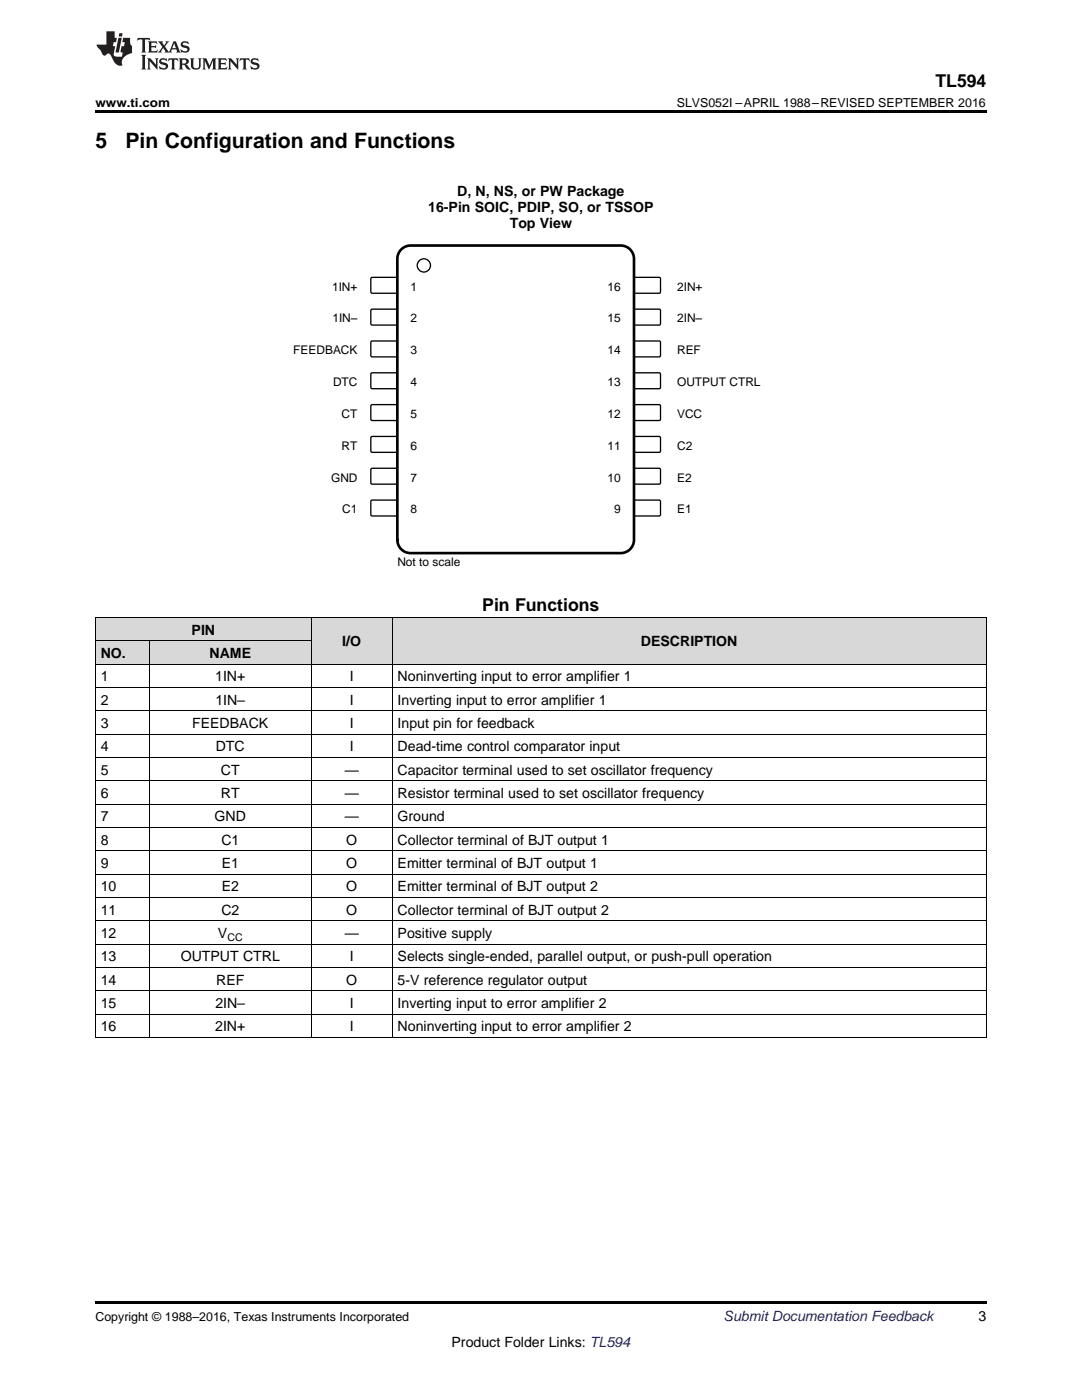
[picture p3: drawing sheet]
<svg xmlns="http://www.w3.org/2000/svg" width="216mm" height="279mm" viewBox="0 0 216 279" stroke-linecap="round" stroke-linejoin="round" font-family="sans-serif">
<g fill="#d8d8d8">
<path d="M62.1 123.3h16.2v9.3h-16.2z"/>
<path d="M78.3 123.3h118.5v9.3h-118.5z"/>
<path d="M19 128h10.8v4.6h-10.8z"/>
<path d="M29.8 128h32.3v4.6h-32.3z"/>
<path d="M19 123.3h10.8v4.7h-10.8z"/>
<path d="M29.8 123.3h32.3v4.7h-32.3z"/>
</g>
<path d="M19 207.1h.2zM62 207.1h.1zM78.2 207.1h.1zM196.7 207.1h.1zM19 259.7h177.8v.5h-177.8z" fill="#000"/>
<g fill="none" stroke="#000" stroke-width=".2">
<path d="M19 137.2h177.8M19 132.6h177.8M19 127.9h43.1M19 123.2h177.8M19.1 123.3v83.8M29.8 127.9v79.2M62.1 123.3v83.8M78.2 123.3v83.8M196.8 123.3v83.8M19 155.8h177.8M19 151.2h177.8M19 146.5h177.8"/>
<path d="M19 141.9h177.8M19 179.1h177.8M19 174.5h177.8M19 169.8h177.8M19 165.2h177.8M19 160.5h177.8M19 197.7h177.8M19 193.1h177.8M19 188.4h177.8M19 183.8h177.8M19 207.1h177.8M19 202.4h177.8"/>
</g>
<path d="M74.1 55.4h5.1l.1 .2v2.8l-.3 .1h-4.9l-.1-.2v-2.7z" fill-rule="evenodd" fill="#fff"/>
<path d="M74.1 55.4h5.1l.1 .2v2.8l-.3 .1h-4.9l-.1-.2v-2.7z" fill="none" stroke="#000" stroke-width=".26"/>
<path d="M126.6 55.4h5.1l.1 .2v2.8l-.3 .1h-4.9l-.1-.2v-2.7z" fill-rule="evenodd" fill="#fff"/>
<path d="M126.6 55.4h5.1l.1 .2v2.8l-.3 .1h-4.9l-.1-.2v-2.7z" fill="none" stroke="#000" stroke-width=".26"/>
<path d="M74.1 61.7h5.1l.1 .3v2.7l-.3 .2-4.9-.1-.1-.2v-2.6z" fill-rule="evenodd" fill="#fff"/>
<path d="M74.1 61.7h5.1l.1 .3v2.7l-.3 .2-4.9-.1-.1-.2v-2.6z" fill="none" stroke="#000" stroke-width=".26"/>
<path d="M126.6 61.7h5.1l.1 .3v2.7l-.3 .2-4.9-.1-.1-.2v-2.6z" fill-rule="evenodd" fill="#fff"/>
<path d="M126.6 61.7h5.1l.1 .3v2.7l-.3 .2-4.9-.1-.1-.2v-2.6z" fill="none" stroke="#000" stroke-width=".26"/>
<path d="M74.1 68.1h5.1l.1 .2v2.8l-.3 .1h-4.9l-.1-.2v-2.7z" fill-rule="evenodd" fill="#fff"/>
<path d="M74.1 68.1h5.1l.1 .2v2.8l-.3 .1h-4.9l-.1-.2v-2.7z" fill="none" stroke="#000" stroke-width=".26"/>
<path d="M126.6 68.1h5.1l.1 .2v2.8l-.3 .1h-4.9l-.1-.2v-2.7z" fill-rule="evenodd" fill="#fff"/>
<path d="M126.6 68.1h5.1l.1 .2v2.8l-.3 .1h-4.9l-.1-.2v-2.7z" fill="none" stroke="#000" stroke-width=".26"/>
<path d="M74.1 74.4h5.1l.1 .3v2.7l-.3 .2-4.9-.1-.1-.2v-2.6z" fill-rule="evenodd" fill="#fff"/>
<path d="M74.1 74.4h5.1l.1 .3v2.7l-.3 .2-4.9-.1-.1-.2v-2.6z" fill="none" stroke="#000" stroke-width=".26"/>
<path d="M126.6 74.4h5.1l.1 .3v2.7l-.3 .2-4.9-.1-.1-.2v-2.6z" fill-rule="evenodd" fill="#fff"/>
<path d="M126.6 74.4h5.1l.1 .3v2.7l-.3 .2-4.9-.1-.1-.2v-2.6z" fill="none" stroke="#000" stroke-width=".26"/>
<path d="M74 80.9l.3-.1h4.9l.1 .2v2.8l-.3 .1h-4.9l-.1-.2z" fill-rule="evenodd" fill="#fff"/>
<path d="M74 80.9l.3-.1h4.9l.1 .2v2.8l-.3 .1h-4.9l-.1-.2z" fill="none" stroke="#000" stroke-width=".26"/>
<path d="M126.6 80.8h5.1l.1 .2v2.8l-.3 .1h-4.9l-.1-.2v-2.7z" fill-rule="evenodd" fill="#fff"/>
<path d="M126.6 80.8h5.1l.1 .2v2.8l-.3 .1h-4.9l-.1-.2v-2.7z" fill="none" stroke="#000" stroke-width=".26"/>
<path d="M74 87.2l.3-.1h4.9l.1 .3v2.7l-.3 .2-4.9-.1-.1-.2z" fill-rule="evenodd" fill="#fff"/>
<path d="M74 87.2l.3-.1h4.9l.1 .3v2.7l-.3 .2-4.9-.1-.1-.2z" fill="none" stroke="#000" stroke-width=".26"/>
<path d="M126.6 87.1h5.1l.1 .3v2.7l-.3 .2-4.9-.1-.1-.2v-2.6z" fill-rule="evenodd" fill="#fff"/>
<path d="M126.6 87.1h5.1l.1 .3v2.7l-.3 .2-4.9-.1-.1-.2v-2.6z" fill="none" stroke="#000" stroke-width=".26"/>
<path d="M74 93.6l.3-.1h4.9l.1 .2v2.8l-.3 .1h-4.9l-.1-.2z" fill-rule="evenodd" fill="#fff"/>
<path d="M74 93.6l.3-.1h4.9l.1 .2v2.8l-.3 .1h-4.9l-.1-.2z" fill="none" stroke="#000" stroke-width=".26"/>
<path d="M126.6 93.5h5.1l.1 .2v2.8l-.3 .1h-4.9l-.1-.2v-2.7z" fill-rule="evenodd" fill="#fff"/>
<path d="M126.6 93.5h5.1l.1 .2v2.8l-.3 .1h-4.9l-.1-.2v-2.7z" fill="none" stroke="#000" stroke-width=".26"/>
<path d="M74 99.9l.3-.1h4.9l.1 .3v2.7l-.3 .2-4.9-.1-.1-.2z" fill-rule="evenodd" fill="#fff"/>
<path d="M74 99.9l.3-.1h4.9l.1 .3v2.7l-.3 .2-4.9-.1-.1-.2z" fill="none" stroke="#000" stroke-width=".26"/>
<path d="M126.6 99.8h5.1l.1 .3v2.7l-.3 .2-4.9-.1-.1-.2v-2.6z" fill-rule="evenodd" fill="#fff"/>
<g fill="none" stroke="#000" stroke-width=".26">
<path d="M126.6 99.8h5.1l.1 .3v2.7l-.3 .2-4.9-.1-.1-.2v-2.6z"/>
<circle cx="84.6" cy="53" r="1.32"/>
</g>
<path d="M80.3 49.6l1-.5 .6-.1h42a2.65 2.65 0 0 1 2.6 2.6v56.1a2.65 2.65 0 0 1-2.6 2.7h-42a2.65 2.65 0 0 1-2.6-2.7v-56.1a2.64 2.64 0 0 1 1-2z" fill="none" stroke="#000" stroke-width=".53"/>
<path d="M19 22h177.8v.5h-177.8z" fill="#000"/>
<g fill="#231f20">
<path d="M27.5 7.6l-.1 .5 .4-.2h.6v.1v2.1l-.2 .4h1l-.3-.4v-2.1l.1-.1h.5l.5 .2-.2-.5zM29.5 8.3l.2 .3v1.5l-.2 .4h1.8l.2-.6a1.04 1.04 0 0 1-1.3 .2v-.7h.6l.3 .2v-.6l-.3 .2h-.6v-.6l.8-.1 .4 .3-.2-.5zM31.5 8.3l.9 1.1-.9 1.1h.8l-.2-.2 .5-.7 .4 .7-.2 .2h1.5l-.1-.2 .1-.4h.9l.1 .4-.2 .2h1l-.3-.3-.7-1.9h-.5l-.9 2-.8-1 .9-1h-.8l.1 .3-.3 .5-.4-.6 .2-.2zM34.7 8.6l.4 1h-.7zM36.3 8.4a.63 .63 0 0 0-.2 .7 .63 .63 0 0 0 .6 .4l.6 .2 .1 .2a.75 .75 0 0 1-.7 .4 .75 .75 0 0 1-.6-.5l.1 .7 .1-.1a1.11 1.11 0 0 0 1.5-.6 1.13 1.13 0 0 0-1.2-.8l-.1-.4a1.04 1.04 0 0 1 1.2 .2l-.2-.5-.1 .1-.5-.2zM28.2 10.9l.2 .4v2.2l-.2 .4h1l-.3-.4v-2.2l.3-.4zM29.3 11.6l.3 .4v1.5l-.3 .4h.8l-.2-.4v-1.3l1.5 1.7v-1.9l.2-.4h-.7l.2 .4v.9l-1.1-1.3zM32 11.8a.62 .62 0 0 0-.2 .7 .62 .62 0 0 0 .6 .4l.6 .1 .1 .3a.76 .76 0 0 1-.7 .3 .76 .76 0 0 1-.6-.4l.1 .7 .1-.1a1.11 1.11 0 0 0 1.5-.6 1.13 1.13 0 0 0-1.2-.8l-.1-.4a1.04 1.04 0 0 1 1.2 .2l-.2-.6-.1 .1-.5-.1zM33.7 11.6l-.2 .6a.61 .61 0 0 1 .8-.3v1.6l-.2 .4h.9l-.2-.4v-1.6a.63 .63 0 0 1 .8 .3l-.2-.6zM35.6 11.6l.3 .4v1.5l-.3 .4h1l-.2-.2v-.8l.5 .2a.76 .76 0 0 0 1.2 .7l-1-1a.58 .58 0 0 0 .6-.5 .58 .58 0 0 0-.5-.6zM36.4 11.9h.1a.45 .45 0 0 1 .5 .1 .45 .45 0 0 1 .1 .5l-.7 .2zM37.9 11.6l.2 .2a2.17 2.17 0 0 0 .3 1.9 .99 .99 0 0 0 1.6-.6v-1.1l.2-.4h-.7l.2 .2a1.92 1.92 0 0 1-.2 1.8 .6 .6 0 0 1-.9-.5v-1.1l.2-.4zM40.4 11.6l.2 .4v1.5l-.2 .4h.7l-.2-.4v-1.4l.8 1.8 .8-1.8v1.4l-.2 .4h.9l-.2-.4v-1.5l.2-.4h-.8l-.6 1.5-.6-1.5zM43.4 11.6l.2 .4v1.5l-.2 .4h1.8l.2-.6a1.04 1.04 0 0 1-1.3 .1v-.6h.5l.4 .2v-.6l-.4 .2h-.5v-.7h.8l.3 .3-.1-.6zM45.5 11.6l.2 .4v1.5l-.2 .4h.7l-.2-.4v-1.3l1.5 1.7v-1.9l.2-.4h-.7l.2 .4v.9l-1.1-1.3zM47.9 11.6l-.1 .6a.61 .61 0 0 1 .8-.3v1.6l-.3 .4h1l-.3-.4 .1-1.6a.63 .63 0 0 1 .7 .3l-.1-.6zM50.2 11.8a.62 .62 0 0 0-.2 .7 .62 .62 0 0 0 .6 .4l.6 .1 .2 .3a.76 .76 0 0 1-.8 .3 .76 .76 0 0 1-.6-.4l.1 .7 .2-.1a1.11 1.11 0 0 0 1.5-.6 1.13 1.13 0 0 0-1.3-.8l-.1-.4a1.04 1.04 0 0 1 1.2 .2l-.1-.6-.2 .1-.5-.1z"/>
<path d="M21.2 6.3v2.6h-1.9l.1 .4 .7 .9a.91 .91 0 0 0 1 .8 .56 .56 0 0 1 .5-.3 .56 .56 0 0 1 .5 .3l.4 .8a1.53 1.53 0 0 0 1.9 1.2 1.54 1.54 0 0 1 1-2.1l.9-.3v-1.4a1.52 1.52 0 0 1-.3-1.6h-1.4l-.2 .8h.5l-.2 .8h-.4l-.2 1v.2l.4 .1-.2 .8a1.93 1.93 0 0 1-1.6-.3l.3-1.8h-.5l.2-.8h.4l.2-.8h-.4v-1.3zM23.6 7.6l-.6 2.9h.7l.6-2.9zM23.8 6.6l-.1 .7h.6l.2-.7z"/>
</g>
<g font-size="4.2">
<text x="19" y="29.6">5</text>
<text x="25" y="29.6">Pin Configuration and Functions</text>
</g>
<g font-size="3.5">
<text x="186.7" y="17.3">TL594</text>
<text x="96.2" y="122">Pin Functions</text>
</g>
<g font-size="2.8">
<text x="91.2" y="39.2">D, N, NS, or PW Package</text>
<text x="85.4" y="42.3">16-Pin SOIC, PDIP, SO, or TSSOP</text>
<text x="101.7" y="45.5">Top View</text>
<text x="20.1" y="131.3">NO.</text>
<text x="38.2" y="126.7">PIN</text>
<text x="41.8" y="131.3">NAME</text>
<text x="68.3" y="129">I/O</text>
<text x="127.9" y="129">DESCRIPTION</text>
<text x="20.1" y="136">1</text>
<text x="42.9" y="136">1IN+</text>
<text x="69.8" y="136">I</text>
<text x="79.3" y="136">Noninverting input to error amplifier 1</text>
<text x="20.1" y="140.7">2</text>
<text x="43" y="140.7">1IN–</text>
<text x="69.8" y="140.7">I</text>
<text x="79.3" y="140.7">Inverting input to error amplifier 1</text>
<text x="20.1" y="145.3">3</text>
<text x="20.1" y="150">4</text>
<text x="38.3" y="145.3">FEEDBACK</text>
<text x="43" y="150">DTC</text>
<text x="69.8" y="145.3">I</text>
<text x="69.8" y="150">I</text>
<text x="79.3" y="145.3">Input pin for feedback</text>
<text x="79.3" y="150">Dead-time control comparator input</text>
<text x="20.1" y="154.6">5</text>
<text x="44.1" y="154.6">CT</text>
<text x="68.8" y="154.6">—</text>
<text x="79.3" y="154.6">Capacitor terminal used to set oscillator frequency</text>
<text x="20.1" y="159.3">6</text>
<text x="44.1" y="159.3">RT</text>
<text x="68.8" y="159.3">—</text>
<text x="79.3" y="159.3">Resistor terminal used to set oscillator frequency</text>
<text x="20.1" y="163.9">7</text>
<text x="42.8" y="163.9">GND</text>
<text x="68.8" y="163.9">—</text>
<text x="79.3" y="163.9">Ground</text>
<text x="20.1" y="168.6">8</text>
<text x="20.1" y="173.2">9</text>
<text x="44.2" y="168.6">C1</text>
<text x="44.2" y="173.2">E1</text>
<text x="69.1" y="168.6">O</text>
<text x="69.1" y="173.2">O</text>
<text x="79.3" y="168.6">Collector terminal of BJT output 1</text>
<text x="79.3" y="173.2">Emitter terminal of BJT output 1</text>
<text x="20.1" y="177.9">10</text>
<text x="44.2" y="177.9">E2</text>
<text x="69.1" y="177.9">O</text>
<text x="79.3" y="177.9">Emitter terminal of BJT output 2</text>
<text x="20.1" y="182.6">11</text>
<text x="44.2" y="182.6">C2</text>
<text x="69.1" y="182.6">O</text>
<text x="79.3" y="182.6">Collector terminal of BJT output 2</text>
<text x="20.1" y="187.2">12</text>
<text x="20.1" y="191.9">13</text>
<text x="36.1" y="191.9">OUTPUT CTRL</text>
<text x="43.5" y="187.2">V</text>
<text x="68.8" y="187.2">—</text>
<text x="69.8" y="191.9">I</text>
<text x="79.3" y="187.2">Positive supply</text>
<text x="79.3" y="191.9">Selects single-ended, parallel output, or push-pull operation</text>
<text x="20.1" y="196.5">14</text>
<text x="43.1" y="196.5">REF</text>
<text x="69.1" y="196.5">O</text>
<text x="79.3" y="196.5">5-V reference regulator output</text>
<text x="20.1" y="201.2">15</text>
<text x="43" y="201.2">2IN–</text>
<text x="69.8" y="201.2">I</text>
<text x="79.3" y="201.2">Inverting input to error amplifier 2</text>
<text x="20.1" y="205.8">16</text>
<text x="42.9" y="205.8">2IN+</text>
<text x="69.8" y="205.8">I</text>
<text x="79.3" y="205.8">Noninverting input to error amplifier 2</text>
<text x="195.3" y="263.6">3</text>
<text x="90.1" y="268.9">Product Folder Links: TL594</text>
</g>
<text font-size="2.8" fill="#0000c8" x="144.4" y="263.6">Submit Documentation Feedback</text>
<g font-size="2.5">
<text x="19" y="21.4">www.ti.com</text>
<text x="135" y="21.4">SLVS052I –APRIL 1988–REVISED SEPTEMBER 2016</text>
<text x="19" y="263.6">Copyright © 1988–2016, Texas Instruments Incorporated</text>
</g>
<g font-size="2.4">
<text x="66.3" y="58">1IN+</text>
<text x="81.9" y="58">1</text>
<text x="121.2" y="58">16</text>
<text x="135.1" y="58">2IN+</text>
<text x="66.3" y="64.3">1IN±</text>
<text x="81.9" y="64.3">2</text>
<text x="121.2" y="64.3">15</text>
<text x="135.1" y="64.3">2IN±</text>
<text x="58.5" y="70.7">FEEDBACK</text>
<text x="81.9" y="70.7">3</text>
<text x="121.2" y="70.7">14</text>
<text x="135.1" y="70.7">REF</text>
<text x="66.5" y="77">DTC</text>
<text x="81.9" y="77">4</text>
<text x="121.2" y="77">13</text>
<text x="135.1" y="77">OUTPUT CTRL</text>
<text x="68.2" y="83.4">CT</text>
<text x="81.9" y="83.4">5</text>
<text x="121.2" y="83.4">12</text>
<text x="135.1" y="83.4">VCC</text>
<text x="68.2" y="89.7">RT</text>
<text x="81.9" y="89.7">6</text>
<text x="121.2" y="89.7">11</text>
<text x="135.1" y="89.7">C2</text>
<text x="66.1" y="96.1">GND</text>
<text x="81.9" y="96.1">7</text>
<text x="121.2" y="96.1">10</text>
<text x="135.1" y="96.1">E2</text>
<text x="68.3" y="102.4">C1</text>
<text x="81.9" y="102.4">8</text>
<text x="122.5" y="102.4">9</text>
<text x="135.1" y="102.4">E1</text>
<text x="79.3" y="113">Not to scale</text>
</g>
<text font-size="2.1" x="45.4" y="187.8">CC</text>
</svg>
